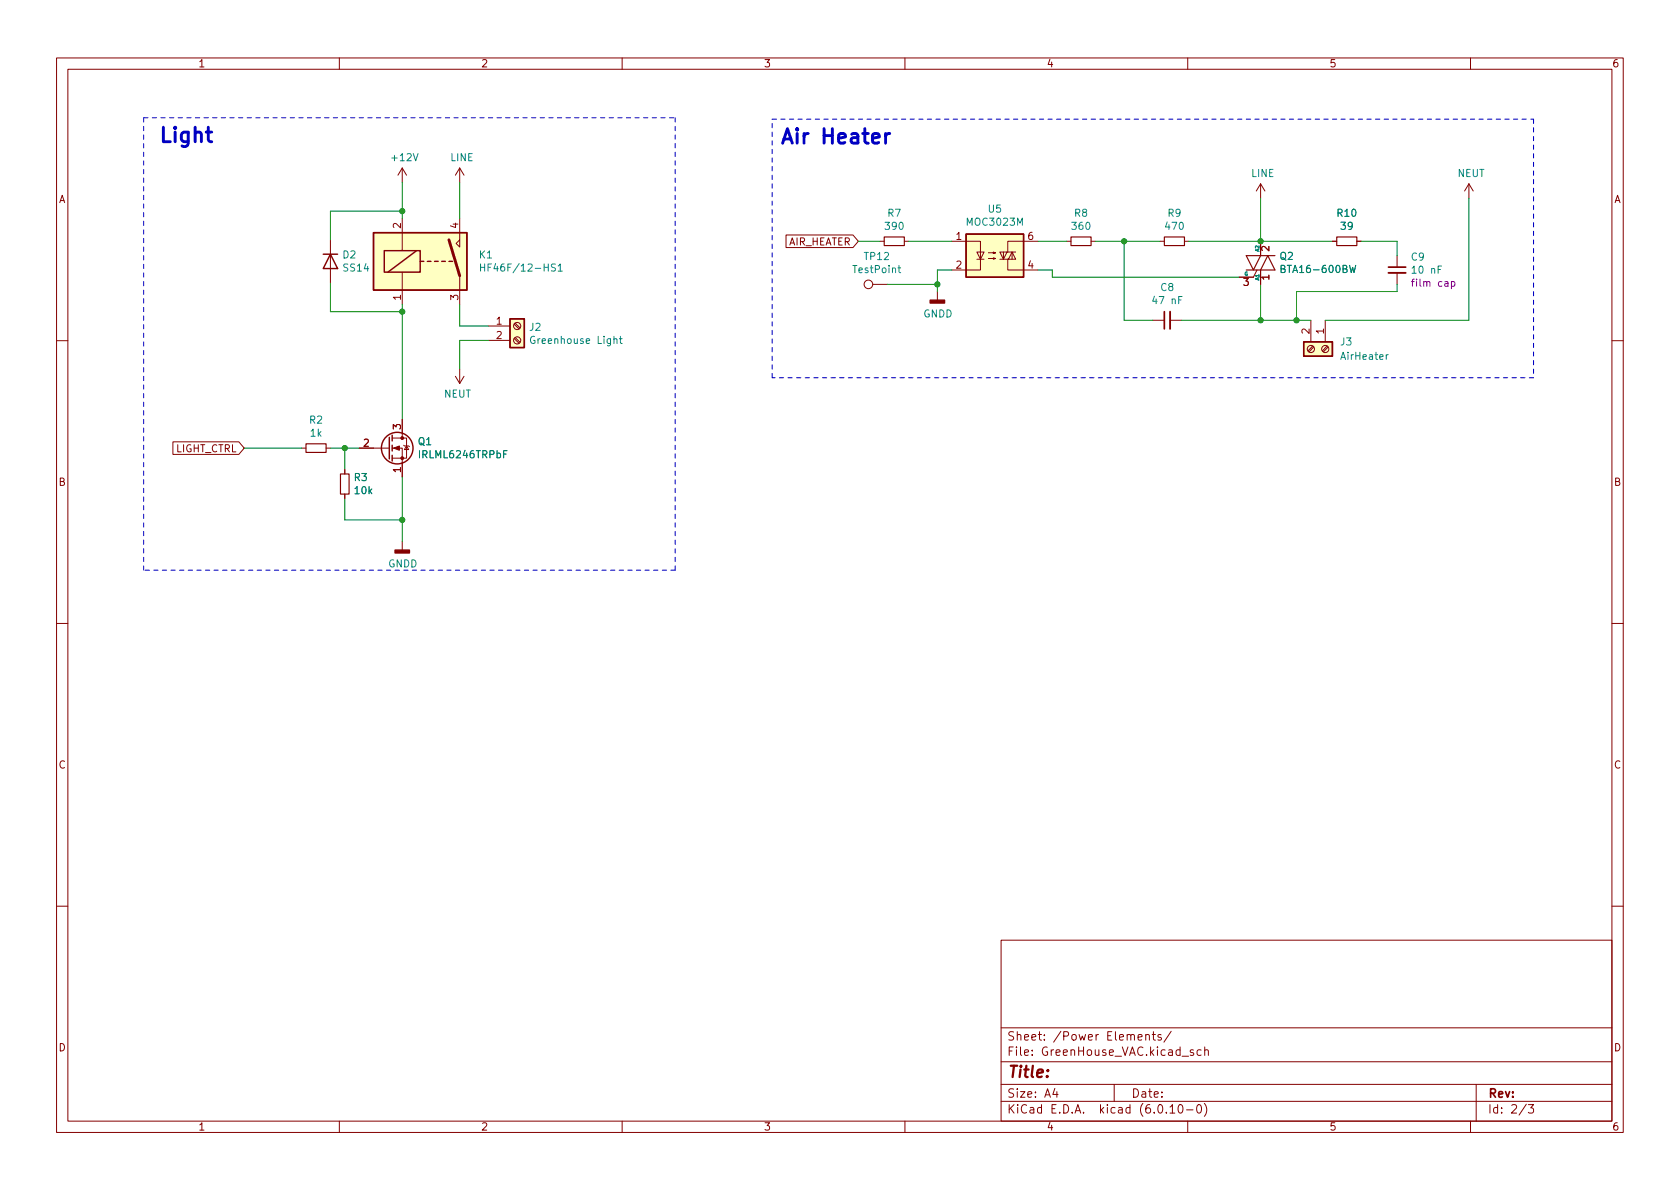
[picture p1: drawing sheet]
<svg xmlns="http://www.w3.org/2000/svg" width="297mm" height="210mm" viewBox="0 0 297 210" stroke-linecap="round" stroke-linejoin="round" font-family="sans-serif">
<g fill="none" stroke="#840000" stroke-width=".18">
<path d="M10 10.2h277v190.1h-277zM12 12.2h273v186.1h-273zM60 10.2v2M110 10.2v2M160 10.2v2M210 10.2v2M260 10.2v2M71.1 29.7v2.6M71.1 38.6v5.7M71.1 29.7l-.7 1.3M71.1 29.7l.8 1.3M81.3 38.6v5.1l-.7-.7 .7-.6"/>
<path d="M81.3 29.7v2.6M81.3 29.7l-.8 1.3M81.3 29.7l.7 1.3M222.9 32.5v2.5M222.9 32.5l-.8 1.3M222.9 32.5l.7 1.3M259.7 32.5l-.7 1.3M259.7 32.5v2.5M259.7 32.5l.8 1.3M58.4 42.4v7.6M71.1 48.1v5.7M81.3 48.8v5"/>
<path d="M86.4 57.7h3.8M90.9 59.9l.9 .8M90.9 57.3l.9 .9M91.1 59.7l.8 .8M91.1 57.1l.8 .9M139 41.6h11.8l1 1.1-1 1.1h-11.8zM154.3 50.3h2.5M155.6 42.7h.7M159.9 42.7h.8M165.7 51.6v1.5M168.3 42.7h5.1v5h-5.1M172.7 44.6h1.3l-.6 1.2z"/>
<path d="M172.7 45.8h1.3M174.8 45.7h1.2l-.4 .1v-.2l.4 .1M174.8 44.7h1.2l-.4 .1v-.2l.4 .1M176.8 45.8h2.8l-.7-1.2-.6 1.2M177.4 44.6v1.2M178.1 44.6l-.7 1.2-.6-1.2h2.8M178.2 45.8v1.9h5.3M178.9 44.6v1.2M183.5 42.7h-5.3v1.9M188.6 42.7h.8M192.9 42.7h.8M203.8 56.6h2.1"/>
<path d="M205.1 42.7h.8M206.9 56.6h2M209.4 42.7h.8M222.2 47.7l-.6 1.3h-2.5M222.9 42.7v2.5M222.9 47.7v2.6M231.8 56.6v3.8M234.3 56.6v3.8M235.6 42.7h.7M239.9 42.7h.8M247 45.2v2M247 48.3v2"/>
<path d="M10 60.2h2M30.6 78.1h11.6l1 1.1-1 1.2h-11.6zM53.3 79.2h.8M57.7 79.2h.7M63.5 79.2h5.3M69.3 79.2h1.8v5.1M69.3 77.5h2.6v3.5h-2.6M71.1 74.2v3.3M71.4 78.7l.1 .2h.8l.1 .1M71.9 78.9l.4 .6h-.8zM80.5 66.5l.8 1.3M81.3 65.3v2.5"/>
<path d="M82 66.5l-.7 1.3M86.4 60.2h3.8M232.1 61.2l-.8 .8M232.3 61.4l-.9 .8M234.6 61.2l-.8 .8M234.8 61.4l-.8 .8M285 60.2h2M61 83.1v.7M61 87.4v.7M71.1 95.8v1.5M10 110.2h2M285 110.2h2"/>
<path d="M10 160.2h2M177 166.3h108v32h-108zM285 160.2h2M60 198.3v2M110 198.3v2M160 198.3v2M177 194.8h108M177 191.8h108M177 187.8h108M177 181.8h108M186.5 192.5l-.4 1h1M186.9 193v1"/>
<path d="M197 191.8v3M201.2 183.4l.7-.1v-.3l-.5-.1-.2 .2 .1 .8h.6M202.6 183.1l.2-.2 .3 .1 .1 .9M202.6 182.9v1M203.7 182.9h.6M203.9 182.4v1.3l.4 .2M205.3 183l-.4-.1-.2 .2 .1 .3 .5 .1v.4h-.6M206.9 195.8l.4-.5v1.5M206.9 196.8h.8M207.1 182.4l-1.3 1.9M208.5 195.4l.1-.1a.81 .81 0 0 1 .6 .7 .81 .81 0 0 1-.3 .8h-.1a.81 .81 0 0 1-.6-.6 .81 .81 0 0 1 .3-.8zM209.8 196.3h1.1"/>
<path d="M210 198.3v2M211 185.7l-.4-.1-.2 .2 .1 .3 .5 .1v.4h-.6M211.8 195.4l.1-.1a.81 .81 0 0 1 .6 .7 .81 .81 0 0 1-.3 .8h-.1a.81 .81 0 0 1-.6-.6 .81 .81 0 0 1 .3-.8zM212.4 185.7l-.5-.1-.3 .3v.4l.2 .3h.6M212.9 195.1a1.72 1.72 0 0 1 0 2.3M213 185.8l.2-.2 .4 .1v.9M213 185.1v1.5M260 198.3v2M261 191.8v6.5M269.9 195.3l-1.3 1.9M270.2 195.3h1l-.6 .6 .5 .1v.7l-.2 .1h-.5l-.2-.1"/>
<circle cx="91.4" cy="57.7" r=".63"/>
<circle cx="153.5" cy="50.3" r=".76"/>
<circle cx="91.4" cy="60.2" r=".63"/>
<circle cx="231.8" cy="61.7" r=".63"/>
<circle cx="234.3" cy="61.7" r=".63"/>
</g>
<g fill="#ffffc2" stroke="#ffffc2" stroke-width=".18">
<path d="M170.8 41.4h10.2v7.6h-10.2z"/>
<path d="M90.2 56.4h2.5v5.1h-2.5z"/>
<path d="M230.5 60.4h5.1v2.6h-5.1z"/>
<path d="M66 41.1h16.5v10.2h-16.5z"/>
</g>
<g fill="none" stroke="#840000" stroke-width=".25">
<path d="M57.1 45h2.6M58.4 45l1.3 2.5h-2.6zM66 41.1h16.5v10.2h-16.5zM67.9 44.3h6.4v3.8h-6.4zM73.7 44.3l-5.1 3.8M74.3 46.2h.6M75.6 46.2h.6M76.8 46.2h.7M78.1 46.2h.6M79.4 46.2h.6M90.2 56.4h2.5v5.1h-2.5zM170.8 41.4h10.2v7.6h-10.2z"/>
<path d="M68.8 77.3v3.8M69.3 77v1M69.3 78.7v1.1M230.5 60.4h5.1v2.6h-5.1zM69.3 80.5v1"/>
<circle cx="70.2" cy="79.2" r="2.79"/>
</g>
<path d="M156.3 41.9h3.6v1.5h-3.6zM189.4 41.9h3.5v1.5h-3.5zM205.9 41.9h3.5v1.5h-3.5zM220.3 47.7h5.1l-1.2-2.5-1.3 2.5M222.9 45.2l-1.3 2.5-1.3-2.5h5.1M236.3 41.9h3.6v1.5h-3.6zM54.1 78.5h3.6v1.5h-3.6zM60.2 83.8h1.5v3.6h-1.5z" fill="none" stroke="#840000" stroke-width=".2"/>
<g fill="#840000" stroke="#840000" stroke-width=".25">
<path d="M164.5 53.1h2.5v.5h-2.5z"/>
<path d="M69.8 97.3h2.6v.5h-2.6z"/>
</g>
<g fill="none" stroke="#008484" stroke-width=".18">
<path d="M85 46.7v1.2M85 47.3h.7M85.7 46.7v1.2M98.7 47l.4-.3v1.2M98.7 47.9h.7M109.5 59.9h.5M109.7 59.5v1.1l.3 .1M158.8 47.4h.4M158.9 46.9v1.1l.3 .2M238.6 46.9l.3 1.3 .3-.9 .2 .9 .3-1.3M89.7 79.7h-.7v1.3M108.5 60l.2-.1 .3 .1 .1 .7"/>
<path d="M245.5 62.7l-.4 .3"/>
</g>
<path d="M206.9 55.1v3.1M245.5 48.3h3" fill="none" stroke="#840000" stroke-width=".33"/>
<path d="M205.9 55.1v3.1M245.5 47.2h3" fill="none" stroke="#840000" stroke-width=".3"/>
<path d="M256.6 49.8h.4l.2 .2-.1 .6h-.5" fill="none" stroke="#840084" stroke-width=".18"/>
<g fill="#840000" stroke="#840000" stroke-width=".18">
<path d="M69.6 79.2l1-.3v.7z"/>
<circle cx="71.1" cy="81" r=".25"/>
<circle cx="71.1" cy="77.5" r=".25"/>
</g>
<path d="M79.4 42.4l1.9 6.4" fill="none" stroke="#840000" stroke-width=".51"/>
<path d="M156.6 23.6v1.7M157.3 23.6a.65 .65 0 0 0-.7 .5" fill="none" stroke="#0000c2" stroke-width=".51"/>
<path d="M25.4 20.8h94M119.4 20.8v80M136.5 21.1h134.6M271.1 21.1v45.7M136.5 66.8v-45.7M271.1 66.8h-134.6M25.4 100.8v-80M119.4 100.8h-94" fill="none" stroke="#0000c2" stroke-width=".18" stroke-dasharray=".8 .8"/>
<g fill="none" stroke="#008400" stroke-width=".18">
<path d="M71.1 37.3h-12.7v5.1M71.1 32.3v6.3M81.3 32.3v6.3M222.9 35v7.7M259.7 35v21.6h-25.4M58.4 50v5.1h12.7M71.1 53.8v20.4M81.3 53.8v3.9h5.1M151.8 42.7h3.8M156.8 50.3h8.9M160.7 42.7h7.6M168.3 47.7h-2.6v3.9"/>
<path d="M183.5 42.7h5.1M183.5 47.7h2.6v1.3h33M193.7 42.7h11.4M198.8 42.7v13.9h5M208.9 56.6h22.9M210.2 42.7h25.4M222.9 50.3v6.3M240.7 42.7h6.3v2.5M247 50.3v1.3h-17.8v5M43.2 79.2h10.1M58.4 79.2h5.1M61 79.2v3.9"/>
<path d="M86.4 60.2h-5.1v5.1M61 88.1v3.8h10.1M71.1 84.3v11.5"/>
</g>
<g fill="#008400" stroke="#008400" stroke-width=".18">
<circle cx="71.1" cy="55.1" r=".46"/>
<circle cx="71.1" cy="37.3" r=".46"/>
<circle cx="71.1" cy="91.9" r=".46"/>
<circle cx="61" cy="79.2" r=".46"/>
<circle cx="165.7" cy="50.3" r=".46"/>
<circle cx="229.2" cy="56.6" r=".46"/>
<circle cx="198.8" cy="42.7" r=".46"/>
<circle cx="222.9" cy="56.6" r=".46"/>
<circle cx="222.9" cy="42.7" r=".46"/>
</g>
<g font-size="3.6" fill="#0000c2">
<text x="27.9" y="25.2">Light</text>
<text x="137.8" y="25.4">Air Heater</text>
</g>
<text font-size="2.8" fill="#840000" x="178" y="190.6">Title:</text>
<g font-size="2.1" fill="#840000">
<text x="178" y="184">Sheet: /Power Elements/</text>
<text x="178" y="186.7">File: GreenHouse_VAC.kicad_sch</text>
<text x="178" y="196.9">KiCad E.D.A. kicad (6.0.10-0)</text>
<text x="178" y="194.1">Size: A4</text>
<text x="200" y="194.1">Date:</text>
<text x="263" y="194.1">Rev:</text>
<text x="263" y="196.9">Id: 2/3</text>
</g>
<g font-size="1.8" fill="#840000">
<text x="35" y="11.9">1</text>
<text x="85" y="11.9">2</text>
<text x="135" y="11.9">3</text>
<text x="185" y="11.9">4</text>
<text x="235" y="11.9">5</text>
<text x="285" y="11.9">6</text>
<text x="10.3" y="35.9">A</text>
<text x="285.3" y="35.9">A</text>
<text x="70.9" y="40.4" transform="rotate(-90 70.9 40.4)">2</text>
<text x="81" y="40.4" transform="rotate(-90 81 40.4)">4</text>
<text x="139.2" y="43.4">AIR_HEATER</text>
<text x="169.1" y="42.4">1</text>
<text x="169.1" y="47.5">2</text>
<text x="181.8" y="47.5">4</text>
<text x="181.8" y="42.4">6</text>
<text x="224.4" y="44.4" transform="rotate(-90 224.4 44.4)">2</text>
<text x="70.9" y="53.1" transform="rotate(-90 70.9 53.1)">1</text>
<text x="81" y="53.1" transform="rotate(-90 81 53.1)">3</text>
<text x="219.9" y="50.5">3</text>
<text x="224.4" y="49.5" transform="rotate(-90 224.4 49.5)">1</text>
<text x="87.8" y="57.4">1</text>
<text x="87.8" y="59.9">2</text>
<text x="231.5" y="59" transform="rotate(-90 231.5 59)">2</text>
<text x="234.1" y="59" transform="rotate(-90 234.1 59)">1</text>
<text x="70.9" y="75.9" transform="rotate(-90 70.9 75.9)">3</text>
<text x="30.9" y="80">LIGHT_CTRL</text>
<text x="64.3" y="79">2</text>
<text x="70.9" y="83.5" transform="rotate(-90 70.9 83.5)">1</text>
<text x="10.3" y="85.9">B</text>
<text x="285.3" y="85.9">B</text>
<text x="10.3" y="135.9">C</text>
<text x="285.3" y="135.9">C</text>
<text x="10.3" y="185.9">D</text>
<text x="285.3" y="185.9">D</text>
<text x="35" y="199.9">1</text>
<text x="85" y="199.9">2</text>
<text x="135" y="199.9">3</text>
<text x="185" y="199.9">4</text>
<text x="235" y="199.9">5</text>
<text x="285" y="199.9">6</text>
</g>
<g font-size="1.8" fill="#008484">
<text x="69.4" y="28.5">+12V</text>
<text x="79.6" y="28.5">LINE</text>
<text x="221.3" y="31.3">LINE</text>
<text x="257.7" y="31.3">NEUT</text>
<text x="156.6" y="40.6">390</text>
<text x="157" y="38.3">R7</text>
<text x="171.1" y="39.9">MOC3023M</text>
<text x="174.8" y="37.6">U5</text>
<text x="189.7" y="40.6">360</text>
<text x="190" y="38.3">R8</text>
<text x="206.2" y="40.6">470</text>
<text x="206.5" y="38.3">R9</text>
<text x="236.5" y="38.3">R10</text>
<text x="237.1" y="40.6">39</text>
<text x="60.6" y="45.7">D2</text>
<text x="84.8" y="45.7">K1</text>
<text x="152.9" y="46">TP12</text>
<text x="226.3" y="45.9">Q2</text>
<text x="249.5" y="46.1">C9</text>
<text x="60.8" y="48">SS14</text>
<text x="86.2" y="48">HF46F/12-HS1</text>
<text x="151" y="48.3">TestPoint</text>
<text x="204.1" y="53.8">47 nF</text>
<text x="205.2" y="51.5">C8</text>
<text x="227" y="48.3">BTA16-600BW</text>
<text x="249.9" y="48.4">10 nF</text>
<text x="93.7" y="58.5">J2</text>
<text x="163.2" y="56.1">GNDD</text>
<text x="94.3" y="60.8">Greenhouse Light</text>
<text x="237" y="61.1">J3</text>
<text x="237.3" y="63.6">AirHeater</text>
<text x="78.5" y="70.3">NEUT</text>
<text x="54.7" y="74.9">R2</text>
<text x="54.9" y="77.2">1k</text>
<text x="74" y="78.7">Q1</text>
<text x="74.3" y="81">IRLML6246TRPbF</text>
<text x="62.6" y="85.1">R3</text>
<text x="62.8" y="87.4">10k</text>
<text x="68.6" y="100.3">GNDD</text>
</g>
<text font-size="1.8" fill="#840084" x="250.1" y="50.7">film cap</text>
<g font-size=".9" fill="#008484">
<text x="222.6" y="44.5" transform="rotate(-90 222.6 44.5)">A2</text>
<text x="220" y="48.8">G</text>
<text x="222.6" y="49.6" transform="rotate(-90 222.6 49.6)">A1</text>
</g>
</svg>
